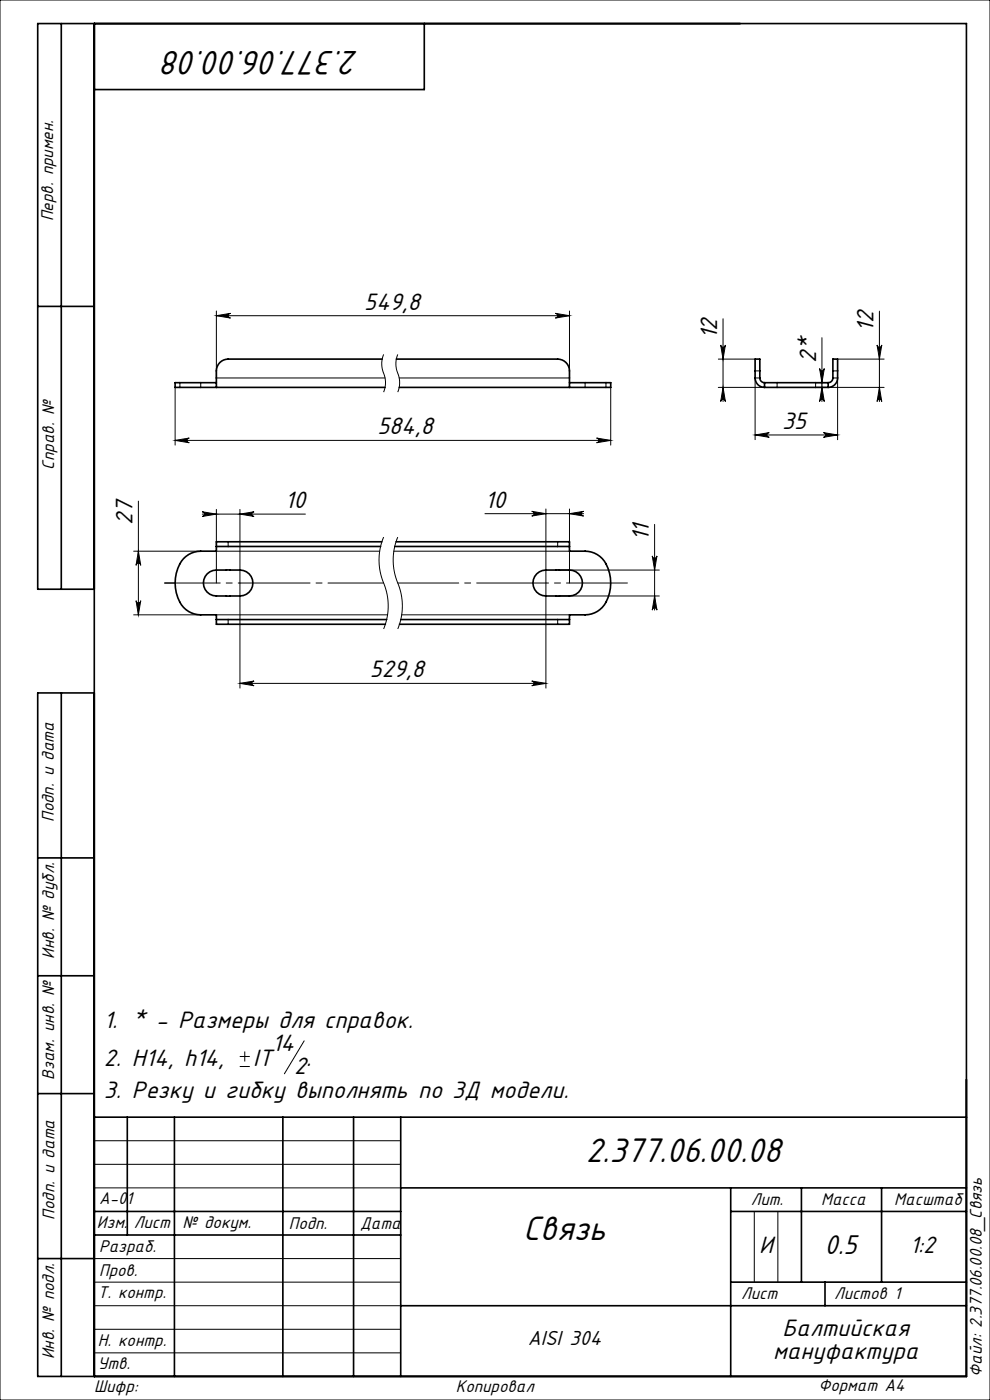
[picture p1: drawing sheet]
<svg xmlns="http://www.w3.org/2000/svg" width="210mm" height="297mm" viewBox="0 0 210 297" stroke-linecap="round" stroke-linejoin="round" font-family="sans-serif">
<g fill="none" stroke="#000" stroke-width=".21">
<path d="M0 0h210v297h-210zM45.9 67l3-.5a.5 .5 0 0 0-.5 .5 .5 .5 0 0 0 .5 .5zM45.9 66v14.2h35.8M45.9 67h74.9M81.4 75.2a5.7 5.7 0 0 0 .2 4.6 5.2 5.2 0 0 1-.2 3.4M84.4 75.2a5.7 5.7 0 0 0 .2 4.6 5.2 5.2 0 0 1-.2 3.4M117.8 66.5l3 .5-3 .5a.5 .5 0 0 0 .5-.5 .5 .5 0 0 0-.5-.5zM120.8 66v14.2h-36.1M152.4 76.2h7.8M152.9 73.2a.5 .5 0 0 0 .5 .5 .5 .5 0 0 0 .5-.5l-.5 3zM153.4 67.6v17.6M160.2 78.7h1"/>
<path d="M173.9 78.2a.5 .5 0 0 0 .5 .5 .5 .5 0 0 0 .5-.5l-.5 3zM174.4 71.6v13.6M176.7 78.7h1M177.7 76.2h9.8M186 73.2a.5 .5 0 0 0 .5 .5 .5 .5 0 0 0 .5-.5l-.5 3zM186.5 66v19.2M37.1 93.4l3-.5a.5 .5 0 0 0-.4 .5 .5 .5 0 0 0 .4 .5zM37.1 82.2v12.2M37.1 93.4h92.4M38.2 81.2v1M42.6 81.2v1M124.1 81.2v1"/>
<path d="M126.5 92.9l3 .5-3 .5a.5 .5 0 0 0 .5-.5 .5 .5 0 0 0-.5-.5zM128.5 81.2v1M129.5 82.2v12.2M152.4 82.2h9.8M153.4 82.2l.5 3a.5 .5 0 0 0-.5-.5 .5 .5 0 0 0-.5 .5zM160.2 92.3l3-.5a.5 .5 0 0 0-.5 .5 .5 .5 0 0 0 .5 .5zM160.2 92.3h17.5M161.2 80.2h-1v13.1M164.8 81.2v1M174.4 82.2l.5 3a.5 .5 0 0 0-.5-.5 .5 .5 0 0 0-.5 .5zM174.7 91.8l3 .5-3 .5a.5 .5 0 0 0 .4-.5 .5 .5 0 0 0-.4-.5zM175.4 81.2h-2.4v1h2.4"/>
<path d="M175.7 82.2h11.8M176.7 80.2h1v13.1M186.5 82.2l.5 3a.5 .5 0 0 0-.5-.5 .5 .5 0 0 0-.5 .5zM28.4 116.9h14.2M29.4 106.3v24.1M29.4 116.9l.5 3a.5 .5 0 0 0-.5-.4 .5 .5 0 0 0-.5 .4zM42.9 109.1h21.9M42.9 108.6l3 .5-3 .5a.5 .5 0 0 0 .5-.5 .5 .5 0 0 0-.5-.5zM45.9 108.1v15.6M45.9 116.9h34.6M48.4 114.9v1M50.9 108.1v37.9"/>
<path d="M50.9 109.1l3-.5a.5 .5 0 0 0-.5 .5 .5 .5 0 0 0 .5 .5zM81.4 113.9a13.1 13.1 0 0 0 .3 10.8 12.7 12.7 0 0 1-.3 8.7M83.5 116.9h37.3M84.4 113.9a13.1 13.1 0 0 0 .3 10.8 12.7 12.7 0 0 1-.3 8.7M102.9 109h20.9M112.8 108.5l3 .5-3 .5a.5 .5 0 0 0 .5-.5 .5 .5 0 0 0-.5-.5zM115.8 108v38M118.3 114.9v1M120.8 108v15.7M120.8 109l3-.5a.5 .5 0 0 0-.5 .5 .5 .5 0 0 0 .5 .5zM138.4 117.9a.5 .5 0 0 0 .5 .5 .5 .5 0 0 0 .5-.5l-.5 3zM138.9 111.2v18.2"/>
<path d="M28.4 130.4h14.2M28.9 127.4a.5 .5 0 0 0 .5 .5 .5 .5 0 0 0 .5-.5l-.5 3zM45.9 130.4h36.3M48.4 131.4v1M85.2 130.4h35.6M117.9 120.9h22M117.9 126.4h22M118.3 131.4v1M138.9 126.4l.5 3a.5 .5 0 0 0-.5-.4 .5 .5 0 0 0-.5 .4zM50.9 145l3-.5a.5 .5 0 0 0-.5 .5 .5 .5 0 0 0 .5 .5zM50.9 145h64.9M112.8 144.5l3 .5-3 .5a.5 .5 0 0 0 .5-.5 .5 .5 0 0 0-.5-.5z"/>
<path d="M50.9 226.3h2.1M50.9 224.1h2.1M51.9 223.1v2.1M64.5 220.8l-4.2 7M20 242h65M20 247h65M20 252h65M160 257v15M165 257v15M20 277h65M20 272h65M20 267h65"/>
<path d="M20 287h65M20 282h65"/>
</g>
<g fill="none" stroke="#000" stroke-width=".35">
<path d="M13 5v120M20 5v287M90 5v14h-70M8 65h12M81.1 76.2h-32.7a2.5 2.5 0 0 0-2.5 2.5v3.5M84.1 76.2h34.2a2.5 2.5 0 0 1 2.5 2.5v3.5M45.9 81.2h-8.8v1h44.6M120.8 81.2h8.7v1h-44.8M162.2 81.2h13.5M162.2 82.2h13.5M162.2 81.2a1 1 0 0 1-1-1v-4h-1v2.5a3.3 3.3 0 0 0 .6 2.9l.6 .4 .8 .2M162.2 81.2v1"/>
<path d="M175.7 81.2a1 1 0 0 0 1-1v-4h1v2.5a3.3 3.3 0 0 1-.6 2.9l-.7 .4-.7 .2M175.7 81.2v1M45.9 115.9h34.8M45.9 115.9v1a10.3 10.3 0 0 0-5.3 .4 6.1 6.1 0 0 0-3.4 5.3 7.4 7.4 0 0 0 2.8 7.1 5 5 0 0 0 2.6 .7h3.3v1M81 114.9h-35.1v1M83.7 115.9h37.1M84 114.9h36.8v1M120.8 115.9v1a10.3 10.3 0 0 1 5.3 .4 6 6 0 0 1 3.4 5.3 7.4 7.4 0 0 1-2.8 7.1 5 5 0 0 1-2.6 .7h-3.3v1M20 125h-12v-120h197v287h-197v-145h12M44 121.7l.5-.4a7.1 7.1 0 0 1 3.6-.4h.6a5.6 5.6 0 0 1 4.1 .8 2.75 2.75 0 0 1 .6 3 2.75 2.75 0 0 1-2.5 1.7h-2.8a5.6 5.6 0 0 1-4.1-.8 2.75 2.75 0 0 1 0-3.9zM45.9 131.4h36.1M45.9 131.4v1h35.8"/>
<path d="M85 131.4h35.8M113.9 121.7l.5-.4a7.1 7.1 0 0 1 3.6-.4h.6a5.6 5.6 0 0 1 4.1 .8 2.75 2.75 0 0 1 .6 3 2.75 2.75 0 0 1-2.5 1.7h-2.8a5.6 5.6 0 0 1-4.1-.8 2.75 2.75 0 0 1 0-3.9zM120.8 131.4v1h-36.1M13 147v145M8 182h12M8 207h12M8 232h12M20 237h185M27 237v25M37 237v55M60 237v55M75 237v55"/>
<path d="M85 237v55M20 257h65M85 252h120M155 252v40M155 257h50M170 252v20M187 252v20M8 267h12M20 262h65M85 277h120M155 272h50M175 272v5"/>
</g>
<path d="M37.1 123.7h-2.2" fill="none" stroke="#000" stroke-width=".21" stroke-dasharray="15.2 1.3 1.3 1.3"/>
<path d="M34.9 123.7h46.5" fill="none" stroke="#000" stroke-width=".21" stroke-dasharray="15.2 1.3 1.3 1.3" stroke-dashoffset="3.4"/>
<path d="M84.4 123.7h48.7" fill="none" stroke="#000" stroke-width=".21" stroke-dasharray="15.2 1.3 1.3 1.3" stroke-dashoffset="2.3"/>
<g fill="#000">
<path d="M45.9 67l3-.5a.5 .5 0 0 0-.5 .5 .5 .5 0 0 0 .5 .5zM117.8 66.5l3 .5-3 .5a.5 .5 0 0 0 .5-.5 .5 .5 0 0 0-.5-.5z"/>
<path d="M152.9 73.2a.5 .5 0 0 0 .5 .5 .5 .5 0 0 0 .5-.5l-.5 3zM153.4 82.2l.5 3a.5 .5 0 0 0-.5-.5 .5 .5 0 0 0-.5 .5z"/>
<path d="M37.1 93.4l3-.5a.5 .5 0 0 0-.4 .5 .5 .5 0 0 0 .4 .5zM126.5 92.9l3 .5-3 .5a.5 .5 0 0 0 .5-.5 .5 .5 0 0 0-.5-.5z"/>
<path d="M160.2 92.3l3-.5a.5 .5 0 0 0-.5 .5 .5 .5 0 0 0 .5 .5zM174.7 91.8l3 .5-3 .5a.5 .5 0 0 0 .4-.5 .5 .5 0 0 0-.4-.5z"/>
<path d="M174.4 82.2l.5 3a.5 .5 0 0 0-.5-.5 .5 .5 0 0 0-.5 .5zM173.9 78.2a.5 .5 0 0 0 .5 .5 .5 .5 0 0 0 .5-.5l-.5 3z"/>
<path d="M186.5 82.2l.5 3a.5 .5 0 0 0-.5-.5 .5 .5 0 0 0-.5 .5zM186 73.2a.5 .5 0 0 0 .5 .5 .5 .5 0 0 0 .5-.5l-.5 3z"/>
<path d="M29.4 116.9l.5 3a.5 .5 0 0 0-.5-.4 .5 .5 0 0 0-.5 .4zM28.9 127.4a.5 .5 0 0 0 .5 .5 .5 .5 0 0 0 .5-.5l-.5 3z"/>
<path d="M42.9 108.6l3 .5-3 .5a.5 .5 0 0 0 .5-.5 .5 .5 0 0 0-.5-.5zM50.9 109.1l3-.5a.5 .5 0 0 0-.5 .5 .5 .5 0 0 0 .5 .5z"/>
<path d="M112.8 108.5l3 .5-3 .5a.5 .5 0 0 0 .5-.5 .5 .5 0 0 0-.5-.5zM120.8 109l3-.5a.5 .5 0 0 0-.5 .5 .5 .5 0 0 0 .5 .5z"/>
<path d="M138.4 117.9a.5 .5 0 0 0 .5 .5 .5 .5 0 0 0 .5-.5l-.5 3zM138.9 126.4l.5 3a.5 .5 0 0 0-.5-.4 .5 .5 0 0 0-.5 .4z"/>
<path d="M50.9 145l3-.5a.5 .5 0 0 0-.5 .5 .5 .5 0 0 0 .5 .5zM112.8 144.5l3 .5-3 .5a.5 .5 0 0 0 .5-.5 .5 .5 0 0 0-.5-.5z"/>
</g>
<g font-size="8">
<text x="76.1" y="10.7" transform="rotate(-180 76.1 10.7)">2.377.06.00.08</text>
<text x="124.2" y="246.6">2.377.06.00.08</text>
<text x="111" y="263.1">Связь</text>
</g>
<text font-size="6.4" x="174.9" y="266">0.5</text>
<g font-size="5.6">
<text x="77.3" y="65.7">549,8</text>
<text x="152.1" y="72" transform="rotate(-90 152.1 72)">12</text>
<text x="185.3" y="70.4" transform="rotate(-90 185.3 70.4)">12</text>
<text x="173.1" y="77.1" transform="rotate(-90 173.1 77.1)">2*</text>
<text x="80" y="92.2">584,8</text>
<text x="165.9" y="91">35</text>
<text x="60.4" y="107.8">10</text>
<text x="102.9" y="107.7">10</text>
<text x="28.1" y="111.4" transform="rotate(-90 28.1 111.4)">27</text>
<text x="137.6" y="114.9" transform="rotate(-90 137.6 114.9)">11</text>
<text x="78.5" y="143.7">529,8</text>
<text x="22" y="218.1">1. * - Размеры для справок.</text>
<text x="22" y="226.2">2. Н14, h14,</text>
<text x="53.7" y="226.2">IT</text>
<text x="57.7" y="223">14</text>
<text x="62.4" y="227.9">2</text>
<text x="65" y="226.2">.</text>
<text x="22" y="232.8">3. Резку и гибку выполнять по 3Д модели.</text>
<text x="161.1" y="265.7">И</text>
<text x="193" y="265.8">1:2</text>
<text x="166" y="283.4">Балтийская</text>
<text x="164" y="288.3">мануфактура</text>
</g>
<text font-size="4.8" x="111.9" y="285.4">AISI 304</text>
<g font-size="4">
<text x="11.3" y="46.9" transform="rotate(-90 11.3 46.9)">Перв. примен.</text>
<text x="11.5" y="99.6" transform="rotate(-90 11.5 99.6)">Справ. №</text>
<text x="11.4" y="174.4" transform="rotate(-90 11.4 174.4)">Подп. и дата</text>
<text x="11.5" y="203.4" transform="rotate(-90 11.5 203.4)">Инв. № дубл.</text>
<text x="11.5" y="229" transform="rotate(-90 11.5 229)">Взам. инв. №</text>
<text x="21" y="255.5">А-01</text>
<text x="159.2" y="255.6">Лит.</text>
<text x="174.2" y="255.6">Масса</text>
<text x="189.7" y="255.6">Масштаб</text>
<text x="11.5" y="258.8" transform="rotate(-90 11.5 258.8)">Подп. и дата</text>
<text x="20.6" y="260.5">Изм.</text>
<text x="28.4" y="260.5">Лист</text>
<text x="38.7" y="260.5">№ докум.</text>
<text x="61.3" y="260.6">Подп.</text>
<text x="76.4" y="260.6">Дата</text>
<text x="21" y="265.6">Разраб.</text>
<text x="20.7" y="275.4">Т. контр.</text>
<text x="21" y="270.8">Пров.</text>
<text x="157.2" y="275.6">Лист</text>
<text x="176.9" y="275.6">Листов 1</text>
<text x="20.7" y="285.6">Н. контр.</text>
<text x="11.5" y="288.4" transform="rotate(-90 11.5 288.4)">Инв. № подл.</text>
<text x="20.7" y="290.4">Утв.</text>
<text x="208.3" y="292.1" transform="rotate(-90 208.3 292.1)">Файл: 2.377.06.00.08_Связь</text>
<text x="20" y="295.3">Шифр:</text>
<text x="96.7" y="295.3">Копировал</text>
<text x="173.6" y="295.1">Формат A4</text>
</g>
</svg>
